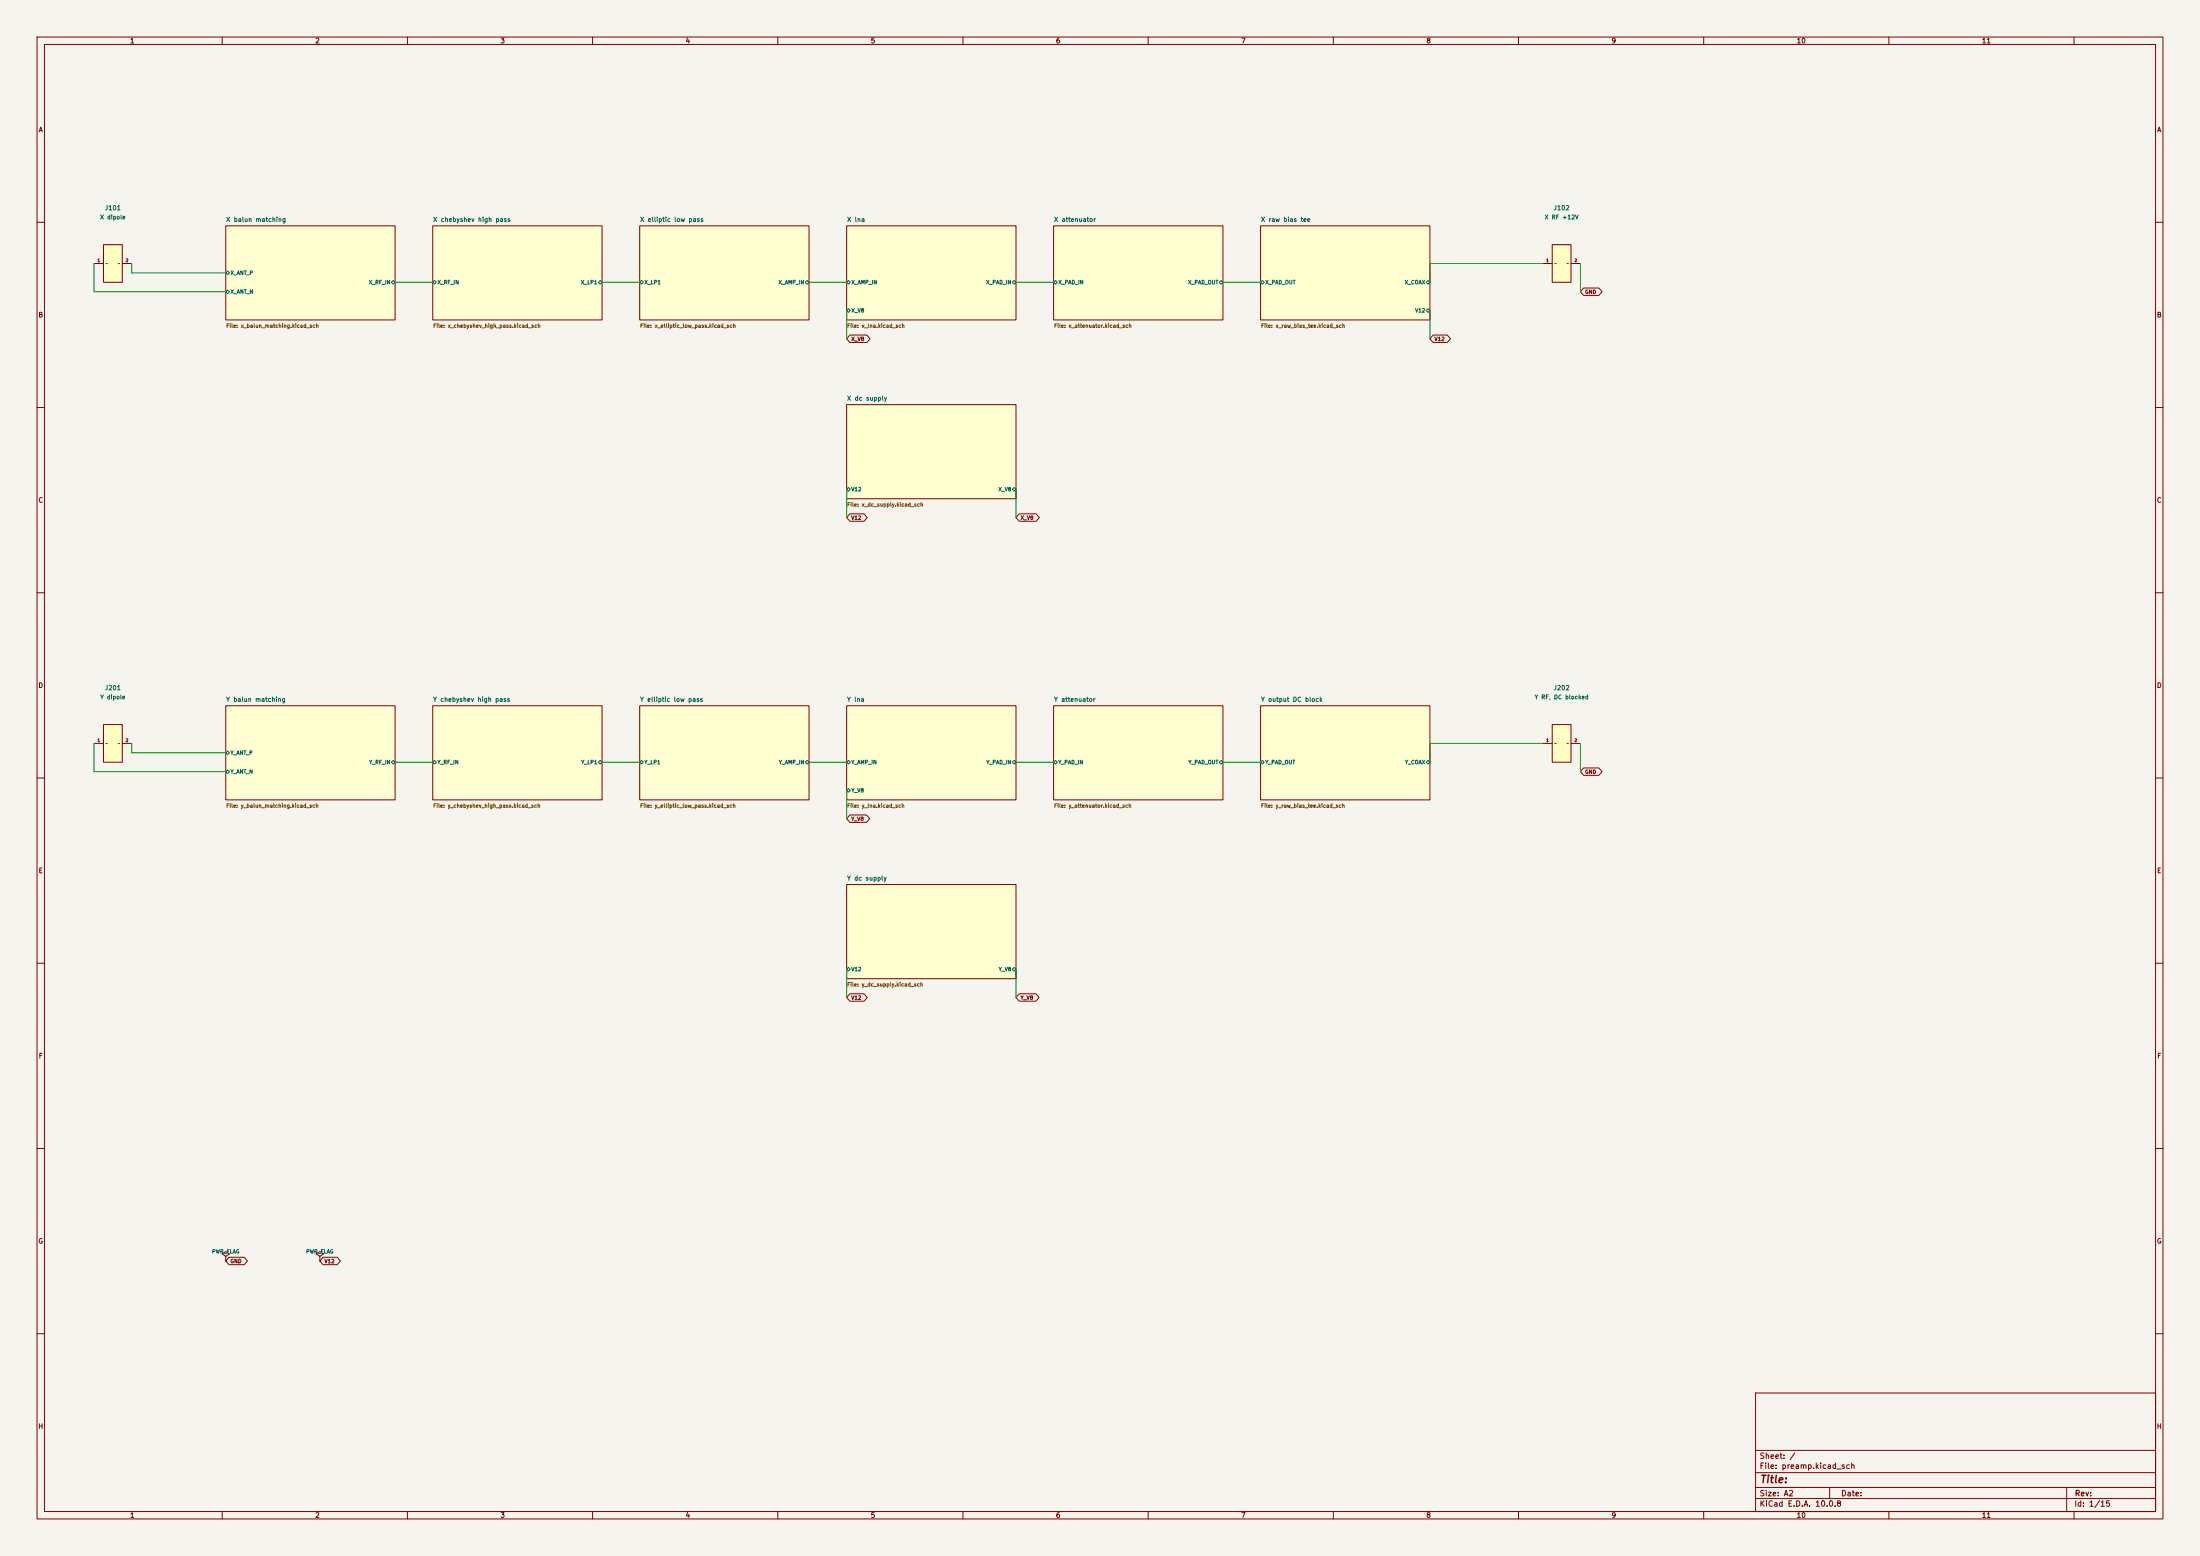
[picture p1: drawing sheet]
(kicad_sch
(version 20260306)
(generator "eeschema")
(paper "A2")
(lib_symbols (symbol "metantenna:J101" (pin_names (offset 0.5)) (in_bom yes) (on_board yes) (property "Reference" "J" (at 0 10.16 0) (effects (font (size 1.0 1.0)))) (property "Value" "X dipole" (at 0 7.62 0) (effects (font (size 1.0 1.0)))) (property "Footprint" "metantenna:ANT_M3" (at 0 0 0) (effects (font (size 1.0 1.0)) hide)) (symbol "J101_0_1" (rectangle (start -2.54 -5.08) (end 2.54 5.08) (stroke (width 0.2) (type default)) (fill (type background)))) (symbol "J101_1_1" (pin passive line (at -5.08 0 0) (length 2.54) (name "~" (effects (font (size 0.8 0.8)))) (number "1" (effects (font (size 0.8 0.8))))) (pin passive line (at 5.08 0 180) (length 2.54) (name "~" (effects (font (size 0.8 0.8)))) (number "2" (effects (font (size 0.8 0.8))))))) (symbol "metantenna:J201" (pin_names (offset 0.5)) (in_bom yes) (on_board yes) (property "Reference" "J" (at 0 10.16 0) (effects (font (size 1.0 1.0)))) (property "Value" "Y dipole" (at 0 7.62 0) (effects (font (size 1.0 1.0)))) (property "Footprint" "metantenna:ANT_M3" (at 0 0 0) (effects (font (size 1.0 1.0)) hide)) (symbol "J201_0_1" (rectangle (start -2.54 -5.08) (end 2.54 5.08) (stroke (width 0.2) (type default)) (fill (type background)))) (symbol "J201_1_1" (pin passive line (at -5.08 0 0) (length 2.54) (name "~" (effects (font (size 0.8 0.8)))) (number "1" (effects (font (size 0.8 0.8))))) (pin passive line (at 5.08 0 180) (length 2.54) (name "~" (effects (font (size 0.8 0.8)))) (number "2" (effects (font (size 0.8 0.8))))))) (symbol "metantenna:J102" (pin_names (offset 0.5)) (in_bom yes) (on_board yes) (property "Reference" "J" (at 0 10.16 0) (effects (font (size 1.0 1.0)))) (property "Value" "X RF +12V" (at 0 7.62 0) (effects (font (size 1.0 1.0)))) (property "Footprint" "metantenna:SMA" (at 0 0 0) (effects (font (size 1.0 1.0)) hide)) (symbol "J102_0_1" (rectangle (start -2.54 -5.08) (end 2.54 5.08) (stroke (width 0.2) (type default)) (fill (type background)))) (symbol "J102_1_1" (pin passive line (at -5.08 0 0) (length 2.54) (name "~" (effects (font (size 0.8 0.8)))) (number "1" (effects (font (size 0.8 0.8))))) (pin passive line (at 5.08 0 180) (length 2.54) (name "~" (effects (font (size 0.8 0.8)))) (number "2" (effects (font (size 0.8 0.8))))))) (symbol "metantenna:J202" (pin_names (offset 0.5)) (in_bom yes) (on_board yes) (property "Reference" "J" (at 0 10.16 0) (effects (font (size 1.0 1.0)))) (property "Value" "Y RF, DC blocked" (at 0 7.62 0) (effects (font (size 1.0 1.0)))) (property "Footprint" "metantenna:SMA" (at 0 0 0) (effects (font (size 1.0 1.0)) hide)) (symbol "J202_0_1" (rectangle (start -2.54 -5.08) (end 2.54 5.08) (stroke (width 0.2) (type default)) (fill (type background)))) (symbol "J202_1_1" (pin passive line (at -5.08 0 0) (length 2.54) (name "~" (effects (font (size 0.8 0.8)))) (number "1" (effects (font (size 0.8 0.8))))) (pin passive line (at 5.08 0 180) (length 2.54) (name "~" (effects (font (size 0.8 0.8)))) (number "2" (effects (font (size 0.8 0.8))))))) (symbol "review:PWR_FLAG" (power global) (pin_numbers (hide yes)) (pin_names (offset 0) (hide yes)) (exclude_from_sim no) (in_bom yes) (on_board yes) (in_pos_files yes) (duplicate_pin_numbers_are_jumpers no) (property "Reference" "#FLG" (at 0 1.905 0) (show_name no) (do_not_autoplace no) (hide yes) (effects (font (size 1.27 1.27)))) (property "Value" "PWR_FLAG" (at 0 3.81 0) (show_name no) (do_not_autoplace no) (effects (font (size 1.27 1.27)))) (property "Footprint" "" (at 0 0 0) (show_name no) (do_not_autoplace no) (hide yes) (effects (font (size 1.27 1.27)))) (property "Datasheet" "" (at 0 0 0) (show_name no) (do_not_autoplace no) (hide yes) (effects (font (size 1.27 1.27)))) (property "Description" "Special symbol for telling ERC where power comes from" (at 0 0 0) (show_name no) (do_not_autoplace no) (hide yes) (effects (font (size 1.27 1.27)))) (property "ki_keywords" "flag power" (at 0 0 0) (show_name no) (do_not_autoplace no) (hide yes) (effects (font (size 1.27 1.27)))) (symbol "PWR_FLAG_0_0" (pin power_out line (at 0 0 90) (length 0) (name "" (effects (font (size 1.27 1.27)))) (number "1" (effects (font (size 1.27 1.27)))))) (symbol "PWR_FLAG_0_1" (polyline (pts (xy 0 0) (xy 0 1.27) (xy -1.016 1.905) (xy 0 2.54) (xy 1.016 1.905) (xy 0 1.27)) (stroke (width 0) (type default)) (fill (type none)))) (embedded_fonts no)))
(symbol (lib_id "metantenna:J101") (at 30.48 71.12 0) (unit 1) (in_bom yes) (on_board yes) (dnp no) (property "Reference" "J101" (at 30.480000000000004 56.120000000000005 0) (effects (font (size 1.2 1.2)))) (property "Value" "X dipole" (at 30.480000000000004 58.620000000000005 0) (effects (font (size 1.1 1.1)))) (property "Footprint" "metantenna:ANT_M3" (at 30.480000000000004 71.12 0) (effects (font (size 1.0 1.0)) hide)) (property "MPN" "" (at 30.480000000000004 71.12 0) (effects (font (size 1.0 1.0)) hide)) (pin "1") (pin "2"))
(symbol (lib_id "metantenna:J201") (at 30.48 200.66 0) (unit 1) (in_bom yes) (on_board yes) (dnp no) (property "Reference" "J201" (at 30.480000000000004 185.65999999999997 0) (effects (font (size 1.2 1.2)))) (property "Value" "Y dipole" (at 30.480000000000004 188.15999999999997 0) (effects (font (size 1.1 1.1)))) (property "Footprint" "metantenna:ANT_M3" (at 30.480000000000004 200.65999999999997 0) (effects (font (size 1.0 1.0)) hide)) (property "MPN" "" (at 30.480000000000004 200.65999999999997 0) (effects (font (size 1.0 1.0)) hide)) (pin "1") (pin "2"))
(symbol (lib_id "metantenna:J102") (at 421.64 71.12 0) (unit 1) (in_bom yes) (on_board yes) (dnp no) (property "Reference" "J102" (at 421.64 56.120000000000005 0) (effects (font (size 1.2 1.2)))) (property "Value" "X RF +12V" (at 421.64 58.620000000000005 0) (effects (font (size 1.1 1.1)))) (property "Footprint" "metantenna:SMA" (at 421.64 71.12 0) (effects (font (size 1.0 1.0)) hide)) (property "MPN" "SMA-KE-347A-H13.5-P" (at 421.64 71.12 0) (effects (font (size 1.0 1.0)) hide)) (pin "1") (pin "2"))
(symbol (lib_id "metantenna:J202") (at 421.64 200.66 0) (unit 1) (in_bom yes) (on_board yes) (dnp no) (property "Reference" "J202" (at 421.64 185.65999999999997 0) (effects (font (size 1.2 1.2)))) (property "Value" "Y RF, DC blocked" (at 421.64 188.15999999999997 0) (effects (font (size 1.1 1.1)))) (property "Footprint" "metantenna:SMA" (at 421.64 200.65999999999997 0) (effects (font (size 1.0 1.0)) hide)) (property "MPN" "SMA-KE-347A-H13.5-P" (at 421.64 200.65999999999997 0) (effects (font (size 1.0 1.0)) hide)) (pin "1") (pin "2"))
(sheet (at 60.96 60.96) (size 45.72 25.4) (stroke (width 0.15) (type default)) (fill (color 255 255 210 1)) (property "Sheetname" "X balun matching" (at 60.96 59.96 0) (effects (font (size 1.2 1.2)) (justify left bottom))) (property "Sheetfile" "x_balun_matching.kicad_sch" (at 60.96 87.36 0) (effects (font (size 1 1)) (justify left top))) (pin "X_ANT_N" bidirectional (at 60.96 78.74000000000001 180) (effects (font (size 1 1)) (justify left))) (pin "X_ANT_P" bidirectional (at 60.96 73.66 180) (effects (font (size 1 1)) (justify left))) (pin "X_RF_IN" bidirectional (at 106.68 76.2 0) (effects (font (size 1 1)) (justify right))))
(sheet (at 116.84 60.96) (size 45.72 25.4) (stroke (width 0.15) (type default)) (fill (color 255 255 210 1)) (property "Sheetname" "X chebyshev high pass" (at 116.84 59.96 0) (effects (font (size 1.2 1.2)) (justify left bottom))) (property "Sheetfile" "x_chebyshev_high_pass.kicad_sch" (at 116.84 87.36 0) (effects (font (size 1 1)) (justify left top))) (pin "X_RF_IN" bidirectional (at 116.84 76.2 180) (effects (font (size 1 1)) (justify left))) (pin "X_LP1" bidirectional (at 162.56 76.2 0) (effects (font (size 1 1)) (justify right))))
(sheet (at 172.72 60.96) (size 45.72 25.4) (stroke (width 0.15) (type default)) (fill (color 255 255 210 1)) (property "Sheetname" "X elliptic low pass" (at 172.72 59.96 0) (effects (font (size 1.2 1.2)) (justify left bottom))) (property "Sheetfile" "x_elliptic_low_pass.kicad_sch" (at 172.72 87.36 0) (effects (font (size 1 1)) (justify left top))) (pin "X_LP1" bidirectional (at 172.72 76.2 180) (effects (font (size 1 1)) (justify left))) (pin "X_AMP_IN" bidirectional (at 218.44 76.2 0) (effects (font (size 1 1)) (justify right))))
(sheet (at 228.60000000000002 60.96) (size 45.72 25.4) (stroke (width 0.15) (type default)) (fill (color 255 255 210 1)) (property "Sheetname" "X lna" (at 228.60000000000002 59.96 0) (effects (font (size 1.2 1.2)) (justify left bottom))) (property "Sheetfile" "x_lna.kicad_sch" (at 228.60000000000002 87.36 0) (effects (font (size 1 1)) (justify left top))) (pin "X_AMP_IN" bidirectional (at 228.60000000000002 76.2 180) (effects (font (size 1 1)) (justify left))) (pin "X_PAD_IN" bidirectional (at 274.32000000000005 76.2 0) (effects (font (size 1 1)) (justify right))) (pin "X_V8" bidirectional (at 228.60000000000002 83.82 180) (effects (font (size 1 1)) (justify left))))
(sheet (at 284.48 60.96) (size 45.72 25.4) (stroke (width 0.15) (type default)) (fill (color 255 255 210 1)) (property "Sheetname" "X attenuator" (at 284.48 59.96 0) (effects (font (size 1.2 1.2)) (justify left bottom))) (property "Sheetfile" "x_attenuator.kicad_sch" (at 284.48 87.36 0) (effects (font (size 1 1)) (justify left top))) (pin "X_PAD_IN" bidirectional (at 284.48 76.2 180) (effects (font (size 1 1)) (justify left))) (pin "X_PAD_OUT" bidirectional (at 330.20000000000005 76.2 0) (effects (font (size 1 1)) (justify right))))
(sheet (at 340.36 60.96) (size 45.72 25.4) (stroke (width 0.15) (type default)) (fill (color 255 255 210 1)) (property "Sheetname" "X raw bias tee" (at 340.36 59.96 0) (effects (font (size 1.2 1.2)) (justify left bottom))) (property "Sheetfile" "x_raw_bias_tee.kicad_sch" (at 340.36 87.36 0) (effects (font (size 1 1)) (justify left top))) (pin "X_PAD_OUT" bidirectional (at 340.36 76.2 180) (effects (font (size 1 1)) (justify left))) (pin "X_COAX" bidirectional (at 386.08000000000004 76.2 0) (effects (font (size 1 1)) (justify right))) (pin "V12" bidirectional (at 386.08000000000004 83.82 0) (effects (font (size 1 1)) (justify right))))
(sheet (at 228.6 109.22) (size 45.72 25.4) (stroke (width 0.15) (type default)) (fill (color 255 255 210 1)) (property "Sheetname" "X dc supply" (at 228.6 108.22 0) (effects (font (size 1.2 1.2)) (justify left bottom))) (property "Sheetfile" "x_dc_supply.kicad_sch" (at 228.6 135.62 0) (effects (font (size 1 1)) (justify left top))) (pin "V12" bidirectional (at 228.6 132.07999999999998 180) (effects (font (size 1 1)) (justify left))) (pin "X_V8" bidirectional (at 274.32 132.07999999999998 0) (effects (font (size 1 1)) (justify right))))
(sheet (at 60.96 190.5) (size 45.72 25.4) (stroke (width 0.15) (type default)) (fill (color 255 255 210 1)) (property "Sheetname" "Y balun matching" (at 60.96 189.5 0) (effects (font (size 1.2 1.2)) (justify left bottom))) (property "Sheetfile" "y_balun_matching.kicad_sch" (at 60.96 216.9 0) (effects (font (size 1 1)) (justify left top))) (pin "Y_ANT_N" bidirectional (at 60.96 208.28 180) (effects (font (size 1 1)) (justify left))) (pin "Y_ANT_P" bidirectional (at 60.96 203.2 180) (effects (font (size 1 1)) (justify left))) (pin "Y_RF_IN" bidirectional (at 106.68 205.74 0) (effects (font (size 1 1)) (justify right))))
(sheet (at 116.84 190.5) (size 45.72 25.4) (stroke (width 0.15) (type default)) (fill (color 255 255 210 1)) (property "Sheetname" "Y chebyshev high pass" (at 116.84 189.5 0) (effects (font (size 1.2 1.2)) (justify left bottom))) (property "Sheetfile" "y_chebyshev_high_pass.kicad_sch" (at 116.84 216.9 0) (effects (font (size 1 1)) (justify left top))) (pin "Y_RF_IN" bidirectional (at 116.84 205.74 180) (effects (font (size 1 1)) (justify left))) (pin "Y_LP1" bidirectional (at 162.56 205.74 0) (effects (font (size 1 1)) (justify right))))
(sheet (at 172.72 190.5) (size 45.72 25.4) (stroke (width 0.15) (type default)) (fill (color 255 255 210 1)) (property "Sheetname" "Y elliptic low pass" (at 172.72 189.5 0) (effects (font (size 1.2 1.2)) (justify left bottom))) (property "Sheetfile" "y_elliptic_low_pass.kicad_sch" (at 172.72 216.9 0) (effects (font (size 1 1)) (justify left top))) (pin "Y_LP1" bidirectional (at 172.72 205.74 180) (effects (font (size 1 1)) (justify left))) (pin "Y_AMP_IN" bidirectional (at 218.44 205.74 0) (effects (font (size 1 1)) (justify right))))
(sheet (at 228.60000000000002 190.5) (size 45.72 25.4) (stroke (width 0.15) (type default)) (fill (color 255 255 210 1)) (property "Sheetname" "Y lna" (at 228.60000000000002 189.5 0) (effects (font (size 1.2 1.2)) (justify left bottom))) (property "Sheetfile" "y_lna.kicad_sch" (at 228.60000000000002 216.9 0) (effects (font (size 1 1)) (justify left top))) (pin "Y_AMP_IN" bidirectional (at 228.60000000000002 205.74 180) (effects (font (size 1 1)) (justify left))) (pin "Y_PAD_IN" bidirectional (at 274.32000000000005 205.74 0) (effects (font (size 1 1)) (justify right))) (pin "Y_V8" bidirectional (at 228.60000000000002 213.36 180) (effects (font (size 1 1)) (justify left))))
(sheet (at 284.48 190.5) (size 45.72 25.4) (stroke (width 0.15) (type default)) (fill (color 255 255 210 1)) (property "Sheetname" "Y attenuator" (at 284.48 189.5 0) (effects (font (size 1.2 1.2)) (justify left bottom))) (property "Sheetfile" "y_attenuator.kicad_sch" (at 284.48 216.9 0) (effects (font (size 1 1)) (justify left top))) (pin "Y_PAD_IN" bidirectional (at 284.48 205.74 180) (effects (font (size 1 1)) (justify left))) (pin "Y_PAD_OUT" bidirectional (at 330.20000000000005 205.74 0) (effects (font (size 1 1)) (justify right))))
(sheet (at 340.36 190.5) (size 45.72 25.4) (stroke (width 0.15) (type default)) (fill (color 255 255 210 1)) (property "Sheetname" "Y output DC block" (at 340.36 189.5 0) (effects (font (size 1.2 1.2)) (justify left bottom))) (property "Sheetfile" "y_raw_bias_tee.kicad_sch" (at 340.36 216.9 0) (effects (font (size 1 1)) (justify left top))) (pin "Y_PAD_OUT" bidirectional (at 340.36 205.74 180) (effects (font (size 1 1)) (justify left))) (pin "Y_COAX" bidirectional (at 386.08000000000004 205.74 0) (effects (font (size 1 1)) (justify right))))
(sheet (at 228.6 238.76) (size 45.72 25.4) (stroke (width 0.15) (type default)) (fill (color 255 255 210 1)) (property "Sheetname" "Y dc supply" (at 228.6 237.76 0) (effects (font (size 1.2 1.2)) (justify left bottom))) (property "Sheetfile" "y_dc_supply.kicad_sch" (at 228.6 265.15999999999997 0) (effects (font (size 1 1)) (justify left top))) (pin "V12" bidirectional (at 228.6 261.62 180) (effects (font (size 1 1)) (justify left))) (pin "Y_V8" bidirectional (at 274.32 261.62 0) (effects (font (size 1 1)) (justify right))))
(wire (pts (xy 25.4 71.12) (xy 25.4 78.74)) (stroke (width 0) (type default)))
(wire (pts (xy 25.4 78.74) (xy 60.96 78.74)) (stroke (width 0) (type default)))
(wire (pts (xy 35.56 71.12) (xy 35.56 73.66)) (stroke (width 0) (type default)))
(wire (pts (xy 35.56 73.66) (xy 60.96 73.66)) (stroke (width 0) (type default)))
(wire (pts (xy 25.4 200.66) (xy 25.4 208.28)) (stroke (width 0) (type default)))
(wire (pts (xy 25.4 208.28) (xy 60.96 208.28)) (stroke (width 0) (type default)))
(wire (pts (xy 35.56 200.66) (xy 35.56 203.2)) (stroke (width 0) (type default)))
(wire (pts (xy 35.56 203.2) (xy 60.96 203.2)) (stroke (width 0) (type default)))
(wire (pts (xy 386.08 76.2) (xy 386.08 71.12)) (stroke (width 0) (type default)))
(wire (pts (xy 386.08 71.12) (xy 416.56 71.12)) (stroke (width 0) (type default)))
(wire (pts (xy 386.08 205.74) (xy 386.08 200.66)) (stroke (width 0) (type default)))
(wire (pts (xy 386.08 200.66) (xy 416.56 200.66)) (stroke (width 0) (type default)))
(wire (pts (xy 106.68 76.2) (xy 116.84 76.2)) (stroke (width 0) (type default)))
(wire (pts (xy 162.56 76.2) (xy 172.72 76.2)) (stroke (width 0) (type default)))
(wire (pts (xy 218.44 76.2) (xy 228.6 76.2)) (stroke (width 0) (type default)))
(wire (pts (xy 274.32 76.2) (xy 284.48 76.2)) (stroke (width 0) (type default)))
(wire (pts (xy 330.2 76.2) (xy 340.36 76.2)) (stroke (width 0) (type default)))
(wire (pts (xy 106.68 205.74) (xy 116.84 205.74)) (stroke (width 0) (type default)))
(wire (pts (xy 162.56 205.74) (xy 172.72 205.74)) (stroke (width 0) (type default)))
(wire (pts (xy 218.44 205.74) (xy 228.6 205.74)) (stroke (width 0) (type default)))
(wire (pts (xy 274.32 205.74) (xy 284.48 205.74)) (stroke (width 0) (type default)))
(wire (pts (xy 330.2 205.74) (xy 340.36 205.74)) (stroke (width 0) (type default)))
(wire (pts (xy 426.72 71.12) (xy 426.72 78.74)) (stroke (width 0) (type default)))
(global_label "GND" (shape bidirectional) (at 426.72 78.74 0) (effects (font (size 1 1)) (justify left)))
(wire (pts (xy 426.72 200.66) (xy 426.72 208.28)) (stroke (width 0) (type default)))
(global_label "GND" (shape bidirectional) (at 426.72 208.28 0) (effects (font (size 1 1)) (justify left)))
(wire (pts (xy 228.6 83.82) (xy 228.6 91.44)) (stroke (width 0) (type default)))
(global_label "X_V8" (shape bidirectional) (at 228.6 91.44 0) (effects (font (size 1 1)) (justify left)))
(wire (pts (xy 386.08 83.82) (xy 386.08 91.44)) (stroke (width 0) (type default)))
(global_label "V12" (shape bidirectional) (at 386.08 91.44 0) (effects (font (size 1 1)) (justify left)))
(wire (pts (xy 228.6 132.08) (xy 228.6 139.7)) (stroke (width 0) (type default)))
(global_label "V12" (shape bidirectional) (at 228.6 139.7 0) (effects (font (size 1 1)) (justify left)))
(wire (pts (xy 274.32 132.08) (xy 274.32 139.7)) (stroke (width 0) (type default)))
(global_label "X_V8" (shape bidirectional) (at 274.32 139.7 0) (effects (font (size 1 1)) (justify left)))
(wire (pts (xy 228.6 213.36) (xy 228.6 220.98)) (stroke (width 0) (type default)))
(global_label "Y_V8" (shape bidirectional) (at 228.6 220.98 0) (effects (font (size 1 1)) (justify left)))
(wire (pts (xy 228.6 261.62) (xy 228.6 269.24)) (stroke (width 0) (type default)))
(global_label "V12" (shape bidirectional) (at 228.6 269.24 0) (effects (font (size 1 1)) (justify left)))
(wire (pts (xy 274.32 261.62) (xy 274.32 269.24)) (stroke (width 0) (type default)))
(global_label "Y_V8" (shape bidirectional) (at 274.32 269.24 0) (effects (font (size 1 1)) (justify left)))
(symbol (lib_id "review:PWR_FLAG") (at 60.96 340.36 0) (unit 1) (in_bom no) (on_board yes) (property "Reference" "#FLG00" (at 60.96 335.28000000000003 0) (effects (font (size 1 1)) (hide yes))) (property "Value" "PWR_FLAG" (at 60.96 337.82 0) (effects (font (size 1 1)))))
(global_label "GND" (shape bidirectional) (at 60.96 340.36 0) (effects (font (size 1 1)) (justify left)))
(symbol (lib_id "review:PWR_FLAG") (at 86.36 340.36 0) (unit 1) (in_bom no) (on_board yes) (property "Reference" "#FLG01" (at 86.36 335.28000000000003 0) (effects (font (size 1 1)) (hide yes))) (property "Value" "PWR_FLAG" (at 86.36 337.82 0) (effects (font (size 1 1)))))
(global_label "V12" (shape bidirectional) (at 86.36 340.36 0) (effects (font (size 1 1)) (justify left))))
